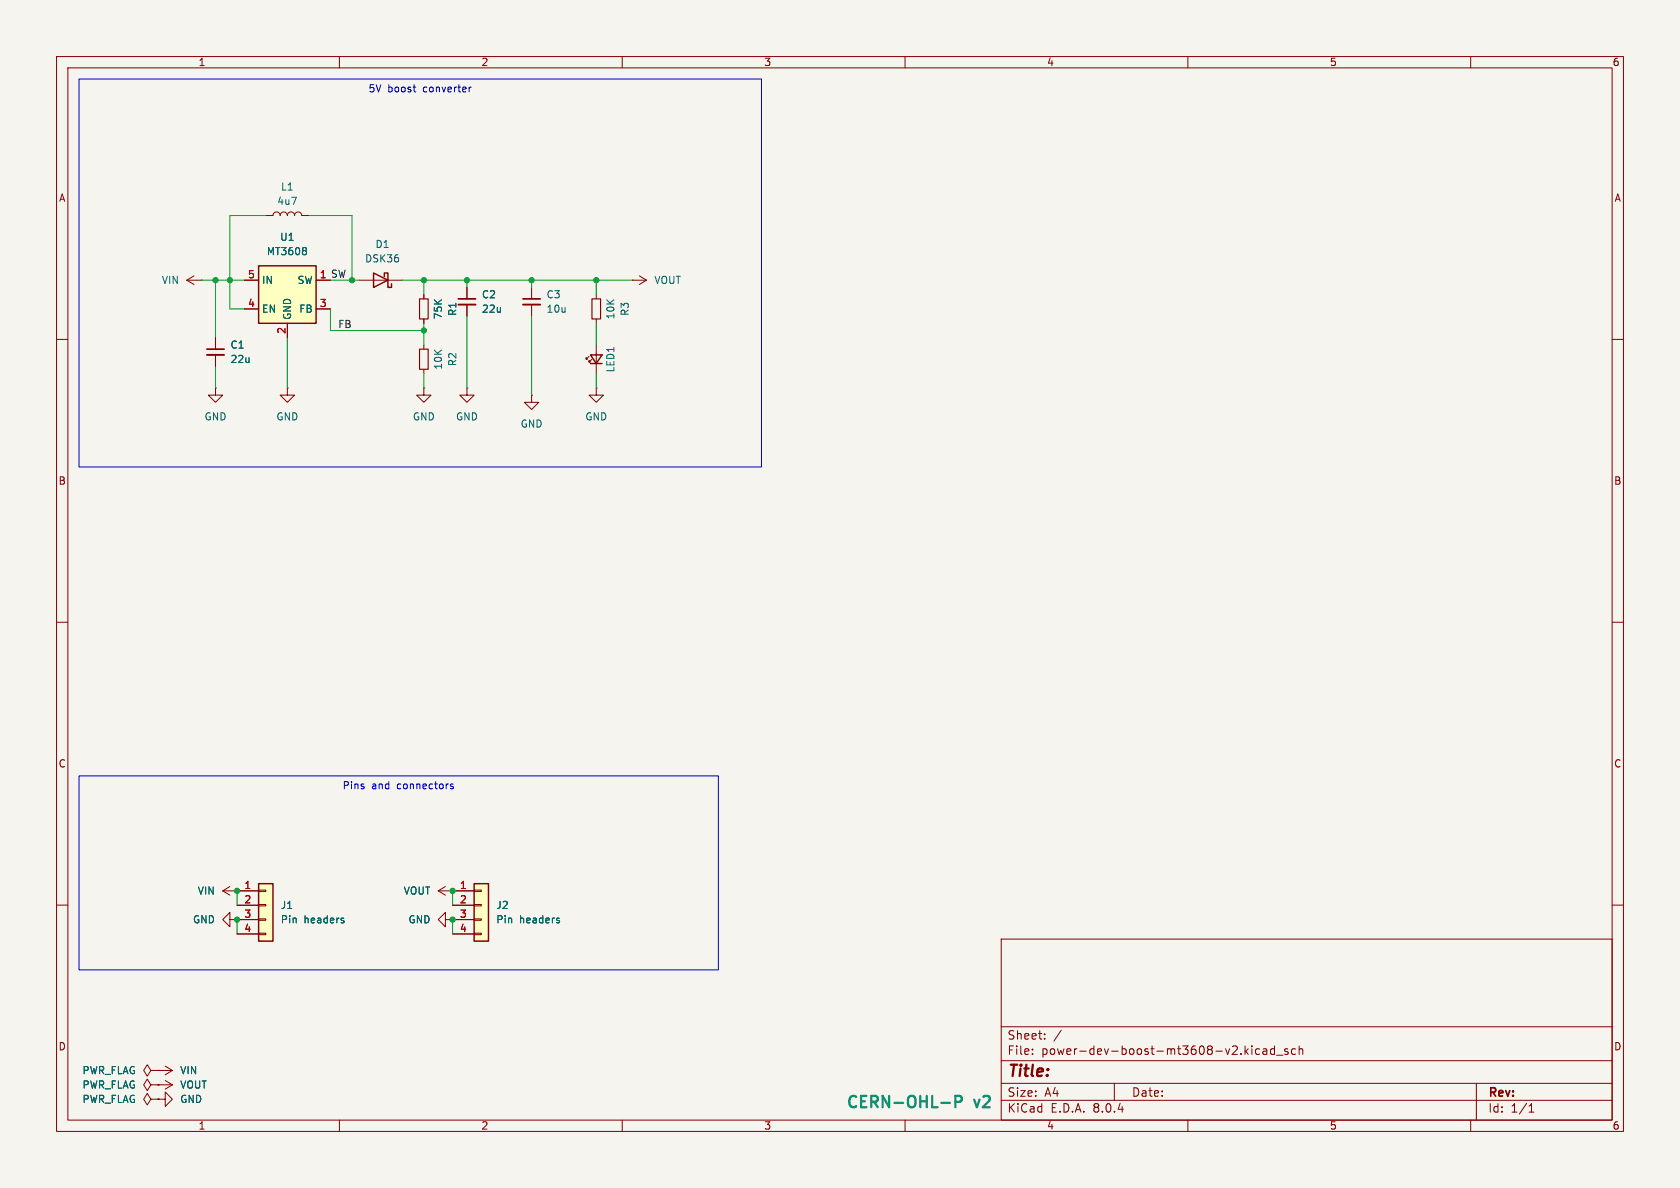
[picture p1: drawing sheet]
<svg xmlns="http://www.w3.org/2000/svg" width="297mm" height="210mm" viewBox="0 0 297 210" stroke-linecap="round" stroke-linejoin="round" font-family="sans-serif">
<path d="M0 0h297v210h-297z" fill="#f5f4ef" stroke="#f5f4ef" stroke-width=".18"/>
<g fill="none" stroke="#840000" stroke-width=".18">
<path d="M10 10h277v190h-277zM12 12h273v186h-273zM60 10v2M110 10v2M160 10v2M210 10v2M260 10v2M10 60h2M94 50.8v2M94 53.8v2.1M105.4 52.1v.7M105.4 56.4v.8"/>
<path d="M111.8 49.5h.1M111.8 49.5h2.5M113 48.8l1.3 .7M114.3 49.5l-1.3 .8M285 60h2M50.8 68.6v1.3h1.3l-1.3 1.2-1.3-1.2h1.3M50.8 68.6h.1M74.9 68.6v1.3h1.3l-1.3 1.2-1.2-1.2h1.2M74.9 68.6h.1M74.9 61v.7M74.9 65.3v.7M82.5 68.6v1.3h1.3l-1.3 1.2-1.2-1.2h1.2"/>
<path d="M82.5 68.6h.1M94 69.9v1.2h1.2l-1.2 1.3-1.3-1.3h1.3M94 69.9h.1M104.1 63l-.5 .5v-.3v.3h.3M104.6 63.5l-.5 .5v-.2v.2h.3M105.4 68.6v1.3h1.3l-1.3 1.2-1.3-1.2h1.3M105.4 68.6h.1M105.4 61v5M10 110h2M285 110h2M10 160h2M285 160h2"/>
<path d="M40.6 162.6v1.2l-1.2-1.2 1.2-1.3v1.3h1.3M41.9 162.6h.1M177 166h108v32h-108zM60 198v2M110 198v2M160 198v2M177 194.5h108M177 191.5h108M177 187.5h108M177 181.5h108M182.5 186.3v.1M182.5 185.5v.1"/>
<path d="M184.7 183.6v.1M184.7 182.8v.1M187.6 182.1l-1.3 2M197 191.5v3M210 198v2M221.3 184.9v.1M221.3 185.4v1M222.7 185.5l-.5-.1-.2 .3v.4l.1 .2h.6M223.3 185.5h.6l.1 .9M224 185.8h-.5a.29 .29 0 0 0-.3 .3 .29 .29 0 0 0 .3 .3l.5-.1M225.3 185.5l-.4-.1-.3 .3v.4l.1 .2h.6M225.3 184.9v1.5"/>
<path d="M225.7 186.5h1.1M227.7 185.5l-.4-.1-.2 .2 .1 .2 .5 .2v.3h-.6M229 185.5l-.4-.1-.3 .3v.4l.2 .2h.5M229.7 185.5l.2-.1 .3 .1 .1 .9M229.7 184.9v1.5M260 198v2M261 191.5v6.5M270.3 196.6h.9M270.3 195.5l.4-.4v1.5"/>
</g>
<path d="M92.5 53.8h3" fill="none" stroke="#840000" stroke-width=".33"/>
<path d="M92.5 52.8h3" fill="none" stroke="#840000" stroke-width=".3"/>
<path d="M104.6 52.8h1.6v3.6h-1.6zM74.2 61.7h1.5v3.6h-1.5z" fill="none" stroke="#840000" stroke-width=".2"/>
<path d="M104.4 62.7h2l-1 1.6zM104.4 64.3h2" fill="none" stroke="#840000" stroke-width=".25"/>
<path d="M45.7 156.2h2.6v10.2h-2.6z" fill="#ffffc2"/>
<path d="M41.9 157.5h3.8M45.7 159.9h1.3v.2h-1.3zM45.7 157.4h1.3v.2h-1.3zM77.5 157.5h2.5M77.5 157.5l1.2 .7M78.7 156.7l-1.2 .8M80 157.5h.1M41.9 160h3.8M41.9 162.6h3.8M41.9 165.1h3.8M45.7 165h1.3v.2h-1.3zM45.7 162.4h1.3v.3h-1.3z" fill="none" stroke="#840000" stroke-width=".18"/>
<path d="M45.7 156.2h2.6v10.2h-2.6z" fill="none" stroke="#840000" stroke-width=".25"/>
<path d="M60.6 162.7l.2 .2-.2 .2M60.6 162.3l.2 .1" fill="none" stroke="#006464" stroke-width=".18"/>
<path d="M45.7 47h10.2v10.2h-10.2z" fill="#ffffc2"/>
<path d="M45.7 47h10.2v10.2h-10.2z" fill="none" stroke="#840000" stroke-width=".25"/>
<g fill="none" stroke="#840000" stroke-width=".18">
<path d="M47 38.1h1.3a.64 .64 0 0 1 .6-.6 .64 .64 0 0 1 .6 .6 .64 .64 0 0 1 .7-.6 .64 .64 0 0 1 .6 .6 .64 .64 0 0 1 .6-.6 .64 .64 0 0 1 .7 .6 .64 .64 0 0 1 .6-.6 .64 .64 0 0 1 .6 .6h1.3M33 49.5h2.6M33 49.5l1.3 .8M34.3 48.8l-1.3 .7M35.6 49.5h.1M38.1 59.7v2M43.2 49.5h2.5M43.2 54.6h2.5M50.8 57.2v2.5M55.9 49.5h2.5M55.9 54.6h2.5M38.1 68.6v1.3h1.3l-1.3 1.2-1.3-1.2h1.3"/>
<path d="M38.1 68.6h.1M38.1 62.7v2.1M39.4 157.5h2.5M39.4 157.5l1.2 .7M40.6 156.7l-1.2 .8M41.9 157.5h.1M78.7 162.6v1.2l-1.2-1.2 1.2-1.3v1.3h1.3M80 162.6h.1M26.7 194.3l-.7-1-.6 1 .6 1 .7-1h1.2M26.7 189.2l-.7-1-.6 1 .6 1 .7-1h1.2M26.7 191.8l-.7-1-.6 1 .6 1 .7-1h1.2M27.9 194.3h1.3v-1.3l1.3 1.3-1.3 1.3v-1.3"/>
<path d="M27.9 194.3h.1M27.9 189.2h.1M27.9 191.8h.1M27.9 189.2h2.6M27.9 191.8h2.6M29.2 188.5l1.3 .7M29.2 191l1.3 .8M30.5 189.2l-1.3 .8M30.5 191.8l-1.3 .7"/>
</g>
<path d="M54.1 43.8l.1 .2-.1 .2M54.1 44.4l.1 .1-.1 .5" fill="none" stroke="#006464" stroke-width=".18"/>
<path d="M36.6 62.7h3" fill="none" stroke="#840000" stroke-width=".33"/>
<path d="M36.6 61.7h3" fill="none" stroke="#840000" stroke-width=".3"/>
<path d="M83.8 156.2h2.6v10.2h-2.6z" fill="#ffffc2"/>
<g fill="none" stroke="#840000" stroke-width=".18">
<path d="M38.1 59.7v2M43.2 49.5h2.5M43.2 54.6h2.5M50.8 57.2v2.5M55.9 49.5h2.5M55.9 54.6h2.5M63.5 49.5h7.6M74.9 52.1v.7M74.9 56.4v.8M82.5 50.8v2M82.5 53.8v2.1M38.1 62.7v2.1"/>
<path d="M41.9 157.5h.1M41.9 157.5h3.8M80 157.5h.1M80 157.5h3.8M83.8 159.9h1.3v.2h-1.3zM83.8 157.4h1.3v.2h-1.3zM41.9 162.6h.1M41.9 160h3.8M41.9 162.6h3.8M41.9 165.1h3.8M80 162.6h.1M80 160h3.8"/>
<path d="M80 162.6h3.8M80 165.1h3.8M83.8 165h1.3v.2h-1.3zM83.8 162.4h1.3v.3h-1.3zM27.9 191.8h.1M27.9 189.2h.1M27.9 194.3h.1"/>
</g>
<path d="M66 48.3l2.6 1.2-2.6 1.3zM67.9 48.9v-.6h.7v2.5h.6v-.6M83.8 156.2h2.6v10.2h-2.6z" fill="none" stroke="#840000" stroke-width=".25"/>
<path d="M54.1 43.8l.1 .2-.1 .2M54.1 44.4l.1 .1-.1 .5M60.6 162.7l.2 .2-.2 .2M60.6 162.3l.2 .1M98.7 162.7l.2 .2-.2 .2M98.7 162.3l.2 .1" fill="none" stroke="#006464" stroke-width=".18"/>
<path d="M74.2 52.8h1.5v3.6h-1.5z" fill="none" stroke="#840000" stroke-width=".2"/>
<path d="M81 53.8h3.1" fill="none" stroke="#840000" stroke-width=".33"/>
<path d="M81 52.8h3.1" fill="none" stroke="#840000" stroke-width=".3"/>
<path d="M166.4 195h1.5M168.9 194.8h.8a.54 .54 0 0 0 .4-.5 .54 .54 0 0 0-.4-.6h-.8v2" fill="none" stroke="#0099b0" stroke-width=".4"/>
<path d="M14 14h120.6v68.6h-120.6zM73 15.4h.5M73.4 16.2h.1M82.9 15.4v.8M83.3 15.4l-.4 .2M14 137.2h113v34.3h-113zM80.1 138.6h-.3l-.2 .2 .1 .2 .4 .1v.3h-.5" fill="none" stroke="#0000c2" stroke-width=".18"/>
<g fill="none" stroke="#009600" stroke-width=".18">
<path d="M47 38.1h-6.4v16.5h2.6M54.6 38.1h7.6v11.4M35.6 49.5h7.6M38.1 49.5v10.2M50.8 59.7v8.9M58.4 49.5h5.1M58.4 54.6v3.8h16.5M71.1 49.5h40.7M74.9 49.5v2.6M74.9 57.2v3.8M82.5 49.5v1.3M82.5 55.9v12.7"/>
<path d="M94 49.5v1.3M94 55.9v14M105.4 49.5v2.6M105.4 57.2v3.8M38.1 64.8v3.8M74.9 66v2.6M105.4 66v2.6M41.9 157.5v2.5M80 157.5v2.5M41.9 162.6v2.5M80 162.6v2.5"/>
</g>
<g fill="#009600" stroke="#009600" stroke-width=".18">
<circle cx="62.2" cy="49.5" r=".46"/>
<circle cx="40.6" cy="49.5" r=".46"/>
<circle cx="38.1" cy="49.5" r=".46"/>
<circle cx="74.9" cy="49.5" r=".46"/>
<circle cx="82.5" cy="49.5" r=".46"/>
<circle cx="105.4" cy="49.5" r=".46"/>
<circle cx="94" cy="49.5" r=".46"/>
<circle cx="74.9" cy="58.4" r=".46"/>
<circle cx="80" cy="162.6" r=".46"/>
<circle cx="80" cy="157.5" r=".46"/>
<circle cx="41.9" cy="157.5" r=".46"/>
<circle cx="41.9" cy="162.6" r=".46"/>
</g>
<text font-size="2.8" fill="#840000" x="178" y="190.9">Title:</text>
<g font-size="2.8" fill="#0099b0">
<text x="149.4" y="196.4">CERN-OHL-P</text>
<text x="172.3" y="196.4">v2</text>
</g>
<g font-size="2.1" fill="#840000">
<text x="178" y="184">Sheet:</text>
<text x="178" y="186.7">File:</text>
<text x="184.1" y="186.7">power-dev-boost-mt3608-v2.kicad_sch</text>
<text x="178" y="196.9">KiCad</text>
<text x="178" y="194.1">Size:</text>
<text x="184.7" y="194.1">A4</text>
<text x="185.7" y="196.9">E.D.A.</text>
<text x="193.3" y="196.9">8.0.4</text>
<text x="200" y="194.1">Date:</text>
<text x="263" y="194.3">Rev:</text>
<text x="263" y="196.9">Id:</text>
<text x="267.1" y="196.9">1/1</text>
</g>
<g font-size="1.8" fill="#840000">
<text x="35" y="11.9">1</text>
<text x="85" y="11.9">2</text>
<text x="135" y="11.9">3</text>
<text x="185" y="11.9">4</text>
<text x="235" y="11.9">5</text>
<text x="285" y="11.9">6</text>
<text x="10.3" y="35.9">A</text>
<text x="285.3" y="35.9">A</text>
<text x="10.3" y="85.9">B</text>
<text x="285.3" y="85.9">B</text>
<text x="10.3" y="135.9">C</text>
<text x="285.3" y="135.9">C</text>
<text x="10.3" y="185.9">D</text>
<text x="285.3" y="185.9">D</text>
<text x="35" y="199.9">1</text>
<text x="85" y="199.9">2</text>
<text x="135" y="199.9">3</text>
<text x="185" y="199.9">4</text>
<text x="235" y="199.9">5</text>
<text x="285" y="199.9">6</text>
</g>
<g font-size="1.8" fill="#0000c2">
<text x="65.1" y="16.6">5V</text>
<text x="68.5" y="16.6">boost</text>
<text x="74.9" y="16.6">converter</text>
<text x="60.5" y="139.8">Pins</text>
<text x="65.7" y="139.8">and</text>
<text x="70.3" y="139.8">connectors</text>
</g>
<g font-size="1.8" fill="#006464">
<text x="49.6" y="33.9">L1</text>
<text x="48.9" y="36.4">4u7</text>
<text x="47.1" y="45.3">MT3608</text>
<text x="49.4" y="42.8">U1</text>
<text x="64.4" y="46.6">DSK36</text>
<text x="66.3" y="44">D1</text>
<text x="28.5" y="50.4">VIN</text>
<text x="46.2" y="50.4">IN</text>
<text x="52.5" y="50.4">SW</text>
<text x="85.1" y="52.9">C2</text>
<text x="96.5" y="52.9">C3</text>
<text x="115.6" y="50.4">VOUT</text>
<text x="46.2" y="55.5">EN</text>
<text x="51.7" y="56.6" transform="rotate(-90 51.7 56.6)">GND</text>
<text x="52.8" y="55.5">FB</text>
<text x="78.3" y="56.6" transform="rotate(-90 78.3 56.6)">75K</text>
<text x="80.9" y="56" transform="rotate(-90 80.9 56)">R1</text>
<text x="85.1" y="55.5">22u</text>
<text x="96.5" y="55.5">10u</text>
<text x="108.8" y="56.6" transform="rotate(-90 108.8 56.6)">10K</text>
<text x="111.4" y="56" transform="rotate(-90 111.4 56)">R3</text>
<text x="40.6" y="61.8">C1</text>
<text x="40.6" y="64.4">22u</text>
<text x="78.3" y="65.4" transform="rotate(-90 78.3 65.4)">10K</text>
<text x="80.9" y="64.8" transform="rotate(-90 80.9 64.8)">R2</text>
<text x="108.8" y="65.9" transform="rotate(-90 108.8 65.9)">LED1</text>
<text x="36.1" y="74.5">GND</text>
<text x="48.8" y="74.5">GND</text>
<text x="72.9" y="74.5">GND</text>
<text x="80.5" y="74.5">GND</text>
<text x="91.9" y="75.8">GND</text>
<text x="103.4" y="74.5">GND</text>
<text x="34.9" y="158.3">VIN</text>
<text x="49.5" y="160.9">J1</text>
<text x="71.3" y="158.3">VOUT</text>
<text x="87.6" y="160.9">J2</text>
<text x="34" y="163.4">GND</text>
<text x="49.5" y="163.4">Pin</text>
<text x="53.7" y="163.4">headers</text>
<text x="72.1" y="163.4">GND</text>
<text x="87.6" y="163.4">Pin</text>
<text x="91.8" y="163.4">headers</text>
<text x="14.5" y="190.1">PWR_FLAG</text>
<text x="31.8" y="190.1">VIN</text>
<text x="14.5" y="195.2">PWR_FLAG</text>
<text x="14.5" y="192.6">PWR_FLAG</text>
<text x="31.8" y="195.2">GND</text>
<text x="31.8" y="192.6">VOUT</text>
</g>
<g font-size="1.8" fill="#a90000">
<text x="43.7" y="49.3">5</text>
<text x="56.4" y="49.3">1</text>
<text x="43.7" y="54.4">4</text>
<text x="50.5" y="59.1" transform="rotate(-90 50.5 59.1)">2</text>
<text x="56.4" y="54.4">3</text>
<text x="43.1" y="157.2">1</text>
<text x="43.1" y="159.8">2</text>
<text x="81.2" y="157.2">1</text>
<text x="81.2" y="159.8">2</text>
<text x="43.1" y="162.3">3</text>
<text x="43.1" y="164.8">4</text>
<text x="81.2" y="162.3">3</text>
<text x="81.2" y="164.8">4</text>
</g>
<g font-size="1.8" fill="#0f0f0f">
<text x="56.4" y="49.3">1 SW</text>
<text x="59.7" y="58.1">FB</text>
</g>
</svg>
